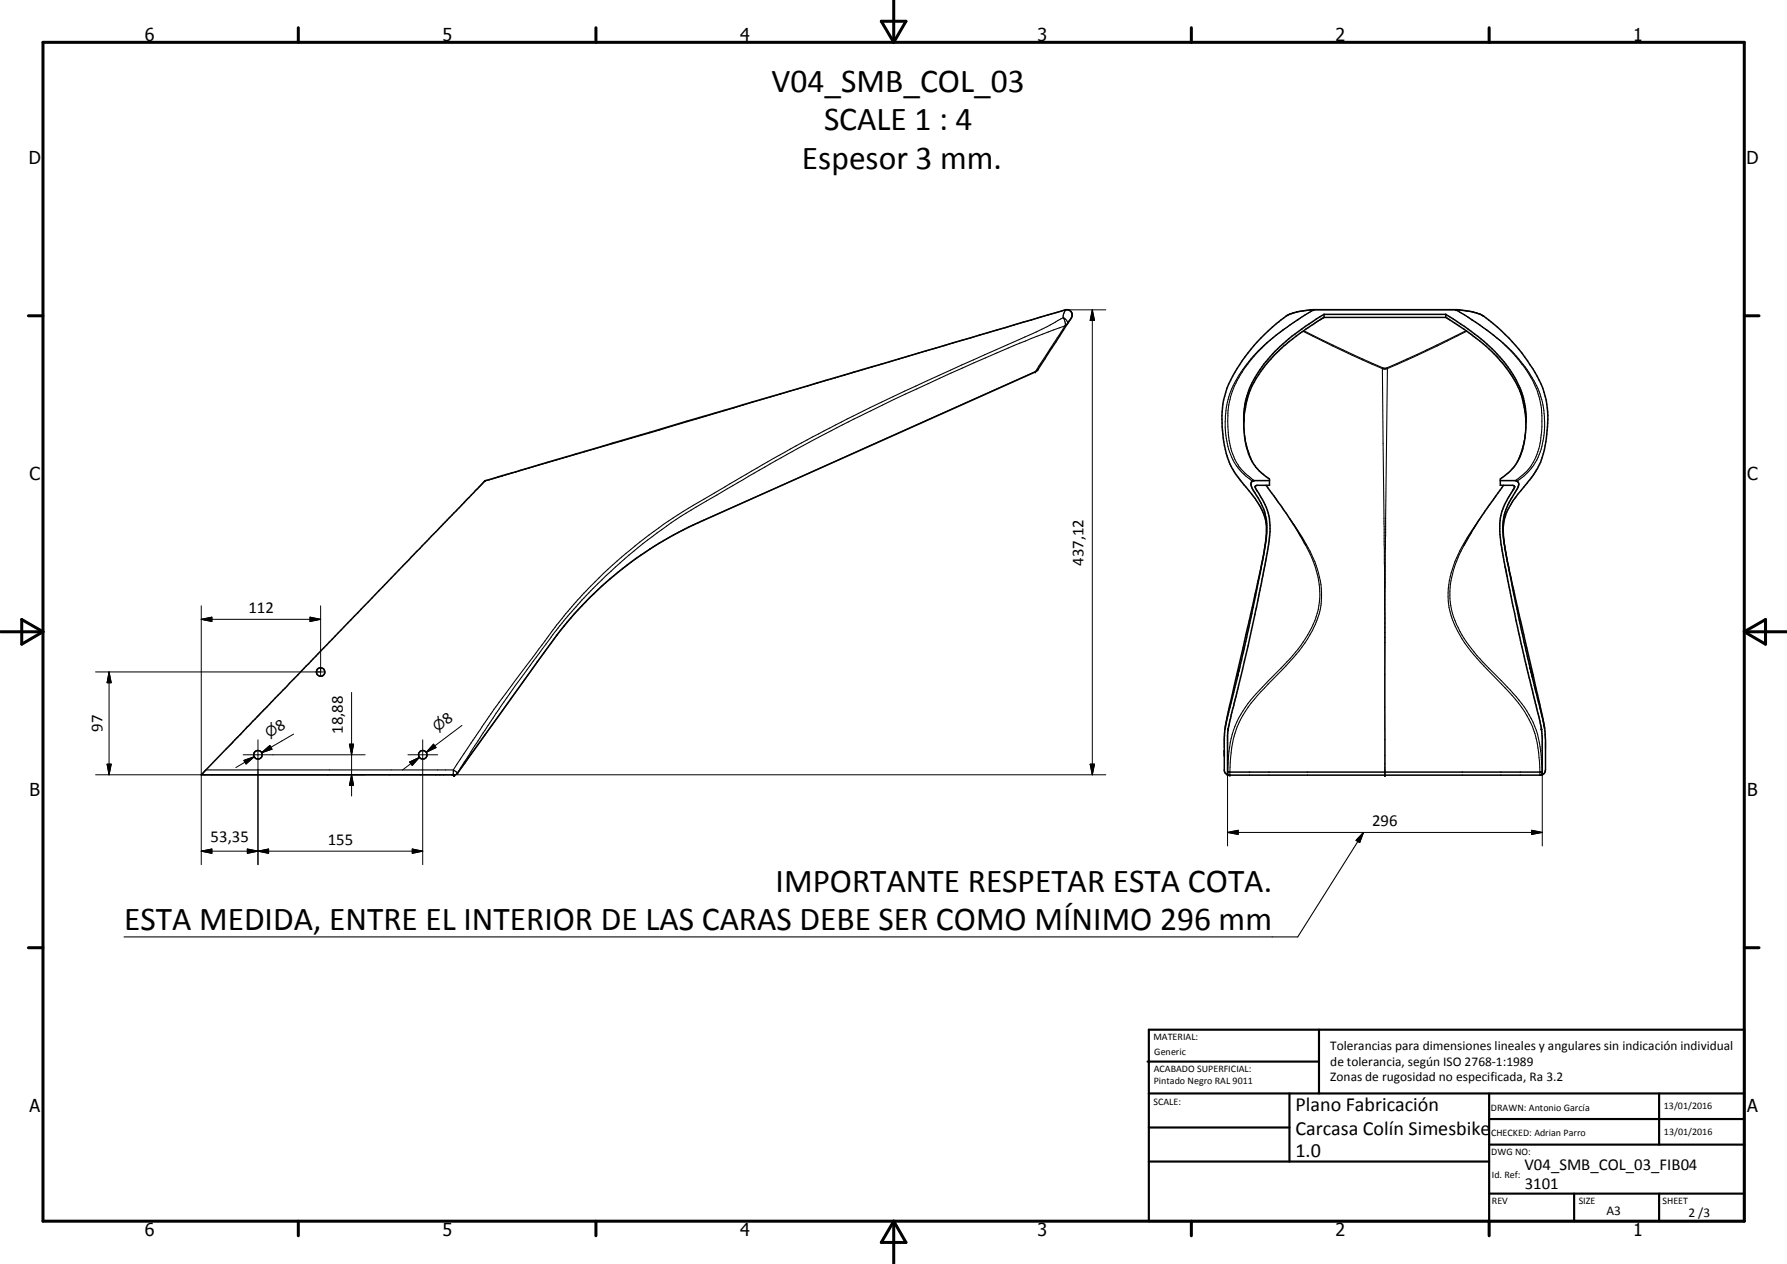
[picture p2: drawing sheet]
<svg xmlns="http://www.w3.org/2000/svg" width="420mm" height="297mm" viewBox="0 0 420 297" stroke-linecap="round" stroke-linejoin="round" font-family="sans-serif">
<g fill="#000">
<circle cx="290.9" cy="158.9" r=".18"/>
<circle cx="291.4" cy="156.9" r=".18"/>
<circle cx="359.8" cy="156.9" r=".18"/>
<circle cx="360.3" cy="158.9" r=".18"/>
<circle cx="288.8" cy="171.3" r=".18"/>
<circle cx="362.4" cy="171.3" r=".18"/>
<circle cx="106.8" cy="182.2" r=".18"/>
<circle cx="288.6" cy="182.1" r=".18"/>
<circle cx="288.7" cy="181.4" r=".18"/>
<circle cx="289.2" cy="182.2" r=".18"/>
<circle cx="325.6" cy="181.4" r=".18"/>
<circle cx="325.6" cy="182.2" r=".18"/>
<circle cx="362.5" cy="181.4" r=".18"/>
</g>
<g fill="none" stroke="#000" stroke-width=".25">
<path d="M250 74.7l-1.3 .6a116 116 0 0 1-14.4 6.9 554.7 554.7 0 0 0-48.5 23.3l-12.9 7.4a204.8 204.8 0 0 0-19.2 12l-7.6 6-4.2 3.8-4.1 4.2a142.1 142.1 0 0 0-12.6 15.7l-9 12.1-9.6 14.2M250 74.7l.4 .9v1M250 74.7a1.11 1.11 0 0 1 .8 1.7l-.4 .2M250.4 76.6a519.1 519.1 0 0 0-50.9 22.5 548.6 548.6 0 0 0-41.7 23.8 126.4 126.4 0 0 0-32.4 32.5l-8.8 12.2-9 14M250.4 76.6l-6.9 10.7M250.5 72.8h.1M250.5 72.8l-95.5 28.3-41.1 12M250.5 72.8l-.5 1.2v.7M250.5 72.8a1.26 1.26 0 0 1 1.3 .5 1.26 1.26 0 0 1 .1 1.4M306.4 77.9l11.5 5.6 7.1 3.1M306.6 77.7l11.5 5.6 7.1 3.1M308.8 72.8h.1"/>
<path d="M308.9 72.8a58.5 58.5 0 0 0-14.8 11.5 21.9 21.9 0 0 0-6 13.5 17.1 17.1 0 0 0 3.5 12.8l1.3 1.3 1.6 1.2M308.9 72.8h33.5M308.9 72.8a14.9 14.9 0 0 0-6.3 1.4l-.3 .1M308.9 72.8h.1M308.9 72.8l-1 .6a70.6 70.6 0 0 0-10.6 7.8 25.3 25.3 0 0 0-8.5 14.6 25.1 25.1 0 0 0 1.6 12.2 13 13 0 0 0 4.6 4.9M342.3 72.8h.1M342.3 72.8a62.2 62.2 0 0 1 13.5 10.3 26.3 26.3 0 0 1 5.8 9.5 23.4 23.4 0 0 1-.8 15.4 11.7 11.7 0 0 1-4.6 4.9M342.4 72.8h.1M342.4 72.8a69.3 69.3 0 0 1 9.5 6.6 29.5 29.5 0 0 1 10.8 15.1 21.7 21.7 0 0 1-1.4 13.6l-1.2 1.9a14 14 0 0 1-3.4 3.1M342.4 72.8a14.9 14.9 0 0 1 6.2 1.4l.3 .1M344.7 77.7l-11.5 5.6-7.1 3.1M344.8 77.9l-6.8 3.4-11.8 5.3"/>
<path d="M243.4 87.4h.1M243.5 87.3l-.1 .1M243.5 87.3l-78.1 35a87.2 87.2 0 0 0-36 29l-21.8 30.4M244 86.9l-.5 .4M293.8 91.9a23.4 23.4 0 0 0-1.2 9.6v.6a22.7 22.7 0 0 0 1.9 6.7M325 86.6l.4 .1 .8-.1M325 86.6l.5 46.6 .1 40.6M325.2 86.4l-.2 .2M325.2 86.4h.9M326.1 86.4l.1 .2M326.2 86.6l-.5 43.1-.1 52.5M357.3 91.8a21.1 21.1 0 0 1-.7 17"/>
<path d="M303.3 122a43 43 0 0 1 6.7 12.6 17.8 17.8 0 0 1-2.5 15.5 70.2 70.2 0 0 1-10.2 11.6 24.6 24.6 0 0 0-7.1 11.3 37.2 37.2 0 0 0-1 9.2M307 128.2a20.9 20.9 0 0 1 2.4 16.7 32.5 32.5 0 0 1-8.2 12.1l-5.8 6a22.9 22.9 0 0 0-6.7 16.5v2.6M344.2 128.2a22.6 22.6 0 0 0-3.1 14.2 25.2 25.2 0 0 0 6.8 12.4 135.1 135.1 0 0 1 9.9 10.6 22.3 22.3 0 0 1 4.7 14.1l.1 1.9M347.9 121.9l-2.9 4.4a33.9 33.9 0 0 0-3.8 8.3 17.9 17.9 0 0 0 2.5 15.5 44.7 44.7 0 0 0 6 7.3l3.3 3.4a29.2 29.2 0 0 1 7.7 11.1 34.6 34.6 0 0 1 1.4 10.3M48.4 180.9h58.2M106.6 180.9l-.1 1.2M106.6 180.9l1 .7M107.6 181.7h.1M107.6 181.7l-.8 .5M107.6 181.6l-.8 .6M320.6 195.6l-.9 2.4-.9-.5zM320.6 195.6l-15.5 24.6h-275.9"/>
<path d="M362.6 181.4h.1M362.6 181.4v.7"/>
</g>
<g fill="none" stroke="#000" stroke-width=".35">
<path d="M311.3 73.9a47.1 47.1 0 0 0-15 12.9 19.7 19.7 0 0 0-3.9 10.5v3.2a15.7 15.7 0 0 0 3.3 9.8l2.8 2.3v1.4h-2.9l-.4 .2a3.7 3.7 0 0 0 1 2.2 14.3 14.3 0 0 1 2.1 11.6l-1.7 9.1-3.2 14.7-4.5 18.9-.3 2.1v9.3M311.3 74.6h28.6M311.3 73.9h28.6M311.3 73.9v.7M311.3 74.6l-1.3 .8a59.5 59.5 0 0 0-10.5 8.1 26.3 26.3 0 0 0-6.7 11.8l-.4 2.8M339.9 73.9a50.9 50.9 0 0 1 14.2 11.7 21.9 21.9 0 0 1 2.7 22.9l-1.6 2.1-2.4 2v1.4h2.9a.5 .5 0 0 1 .4 .5 .5 .5 0 0 1-.3 .5 17 17 0 0 0-3.2 7.9l.3 5 2.5 13 3.1 14 3.9 16 .2 2.3v8.9l.7-.6 .1-.6v-7l-.2-2.7M339.9 74.6a55.4 55.4 0 0 1 13.3 10.7 23.7 23.7 0 0 1 5 8.9l.6 4M339.9 73.9v.7M297.7 114l1.3 1.9a93.6 93.6 0 0 1 8 12.3M298.5 112.9h-3.5a.88 .88 0 0 0-.9 .6 .88 .88 0 0 0 .2 .9l1.1 2.1a12.8 12.8 0 0 1 2.4 6.6l-.1 3.5-.5 3.2M352.8 112.9h3.4a.95 .95 0 0 1 .9 .6 .95 .95 0 0 1-.2 1.1 17.9 17.9 0 0 0-3.6 9l.5 5M353.5 114l-6 8.5-3.3 5.7"/>
<path d="M297 130.9l-4.5 21.6-4.2 17.3M297.3 129.5l-9.1 40.9M353.5 125.9a12.3 12.3 0 0 1 3-9.2l2.2-2.7a19.3 19.3 0 0 0 5.1-12.9 21.6 21.6 0 0 0-4.7-16.3 42.7 42.7 0 0 0-11.1-11l-.4-.1a18.3 18.3 0 0 0-5.2-.9h-33.6a12.2 12.2 0 0 0-7 2 41.3 41.3 0 0 0-13.3 16.4 27 27 0 0 0 0 15.9l.7 2 .9 1.6 2.4 3.3a19.8 19.8 0 0 1 5 8l.2 1.2a23.5 23.5 0 0 1-.4 6M353.5 126a112.3 112.3 0 0 0 2.4 12.8l6.7 29.3 .6 3.1M353.9 128.9l2 10.8 2.4 11.2 4.9 20.3M290.9 158.8v.1zM291 158.4v.3M291.4 157.1l-.3 1.1M291.4 157.1l-.5 1.7M291.4 156.9v.2M359.8 156.9l.1 .2M359.9 157.1l.2 1.1"/>
<path d="M359.9 157.1l.2 .9M360.1 158.2l.1 .3M360.2 158.4l.1 .5M288.1 171.2l-.2 2v7.9l.1 .5 .6 .5M288.1 170.9v.3M288.2 170.4l-.1 .8M288.2 170.1v.4M288.8 171.3l-.1 .2M362.4 171.3v.2M107.6 181.7l15.7-21.8a150.6 150.6 0 0 1 12.7-16.6 87.1 87.1 0 0 1 28.2-20.4l79.2-35.5 .6-.5 7.4-11.5a1.41 1.41 0 0 0 .6-1.6 1.41 1.41 0 0 0-1.3-1l-135.6 39.9a1.93 1.93 0 0 0-1.5 .8l-66.3 68.6 59.5 .1M288.6 182.1h73.9M288.7 181.4h73.9"/>
<path d="M288.7 182.1h.1M362.6 182.1h-.1"/>
<circle cx="75.4" cy="157.9" r=".99"/>
<circle cx="60.7" cy="177.4" r="1.01"/>
<circle cx="99.4" cy="177.4" r="1"/>
</g>
<g fill="none" stroke="#000" stroke-width=".71">
<path d="M10.1 9.9h400v277.1h-400zM70.1 6.5v3.4M140.1 6.5v3.4M207.2 5h5.8l-2.9 4.9zM210.1 0v9.9M280.1 6.5v3.4M350.1 6.5v3.4M6.7 74.2h3.4M410.1 74.2h3.5M.1 148.5h10M5.1 145.6l5 2.9-5 2.9zM410.1 148.5h10"/>
<path d="M410.1 148.5l5-2.9v5.8zM6.7 222.7h3.4M410.1 222.7h3.5M70.1 287v3.4M140.1 287v3.4M210.1 287v10M210.1 287l2.9 5h-5.8zM280.1 287v3.4M350.1 287v3.4"/>
</g>
<g fill="none" stroke="#000" stroke-width=".51">
<path d="M269.8 249.5h40.3M270.1 242h140v45h-140zM270.1 257h140M303.2 257v16M310.1 242v15M350.1 257v30M390.1 257v12M270.1 265h33.1M270.1 273h80M350.1 269h60M350.1 263h60M350.1 280.5h60"/>
<path d="M370.1 280.5v6.5M390.1 280.5v6.5"/>
</g>
<g fill="none" stroke="#000" stroke-width=".24">
<path d="M250.5 72.8h9.5M256.8 72.8l.5 2.5h-1zM256.8 72.8v109.3M22.5 157.9h53.9M25.6 157.9l.6 2.5h-1zM25.6 157.9v24.2M47.3 145.5l2.5-.5v1zM47.3 142.4v60.8M47.3 145.5h28.1M72.9 145l2.5 .5-2.5 .5zM75.4 142.4v16.5M25.2 179.6h1l-.6 2.5z"/>
<path d="M57.2 177.4h28.6M57.4 178.7l2.4-.9-1.9 1.7zM59.8 177.8l-4.4 2.6M60.7 173.9v29.3M61.5 176.9l1.9-1.7 .6 .9zM63.7 175.6l-2.2 1.3M69 172.5l-7.5 4.4M82.2 174.9h.9l-.4 2.5zM82.7 162.7v24.4M95.9 177.4h7M96.3 179.1l2.3-1.1-1.7 1.9zM98.6 178l-4 3"/>
<path d="M99.4 173.9v29.3M101.9 174.9l.6 .8-2.3 1.1zM102.2 175.3l-2 1.5M108.6 170.5l-8.4 6.3M256.3 179.6h1l-.5 2.5zM22.5 182.1h237.5M58.2 199.5l2.5 .5-2.5 .5zM58.2 199.5l4.9 1v-1l-4.9 1zM82.7 182.1l.4 2.5h-.9zM96.9 199.5l2.5 .5-2.5 .5zM288.6 195.6l2.5-.5v1zM288.6 195.6h74"/>
<path d="M288.6 182.1v16.7M360.1 195.1l2.5 .5-2.5 .5zM362.6 182.1v16.7M47.3 200l2.5-.5v1zM47.3 200h52.1M60.7 200l2.4-.5v1z"/>
</g>
<g fill="#000">
<path d="M256.8 72.8l.5 2.5h-1zM47.3 145.5l2.5-.5v1zM72.9 145l2.5 .5-2.5 .5zM25.2 179.6h1l-.6 2.5zM25.6 157.9l.6 2.5h-1zM57.4 178.7l2.4-.9-1.9 1.7zM61.5 176.9l1.9-1.7 .6 .9zM82.2 174.9h.9l-.4 2.5zM96.3 179.1l2.3-1.1-1.7 1.9zM101.9 174.9l.6 .8-2.3 1.1zM256.3 179.6h1l-.5 2.5zM47.3 200l2.5-.5v1z"/>
<path d="M60.7 200l2.4-.5v1zM82.7 182.1l.4 2.5h-.9zM288.6 195.6l2.5-.5v1zM320.6 195.6l-.9 2.4-.9-.5zM360.1 195.1l2.5 .5-2.5 .5zM58.2 199.5l2.5 .5-2.5 .5zM96.9 199.5l2.5 .5-2.5 .5z"/>
</g>
<g font-size="7.9">
<text x="181.4" y="21.6">V04_SMB_COL_03</text>
<text x="193.7" y="30.6">SCALE 1 : 4</text>
<text x="188.5" y="39.7">Espesor 3 mm.</text>
<text x="182.3" y="209.5">IMPORTANTE RESPETAR ESTA COTA.</text>
<text x="29.2" y="218.6">ESTA MEDIDA, ENTRE EL INTERIOR DE LAS CARAS DEBE SER COMO MÍNIMO 296 mm</text>
</g>
<g font-size="4.7">
<text x="304.6" y="261.2">Plano Fabricación</text>
<text x="304.6" y="266.6">Carcasa Colín Simesbike</text>
<text x="304.6" y="272">1.0</text>
</g>
<g font-size="4.2">
<text x="34" y="9.6">6</text>
<text x="104" y="9.6">5</text>
<text x="174" y="9.6">4</text>
<text x="244" y="9.6">3</text>
<text x="314" y="9.6">2</text>
<text x="384" y="9.6">1</text>
<text x="6.8" y="38.7">D</text>
<text x="410.6" y="38.7">D</text>
<text x="7" y="112.9">C</text>
<text x="410.8" y="112.9">C</text>
<text x="7" y="187.1">B</text>
<text x="410.8" y="187.1">B</text>
<text x="7" y="261.4">A</text>
<text x="410.8" y="261.4">A</text>
<text x="34" y="290.4">6</text>
<text x="104" y="290.4">5</text>
<text x="174" y="290.4">4</text>
<text x="244" y="290.4">3</text>
<text x="314" y="290.4">2</text>
<text x="384" y="290.4">1</text>
</g>
<g font-size="3.9">
<text x="254.8" y="133" transform="rotate(-90 254.8 133)">437,12</text>
<text x="58.4" y="144.1">112</text>
<text x="24.1" y="172" transform="rotate(-90 24.1 172)">97</text>
<text x="65.6" y="172.1" transform="rotate(-30 65.6 172.1)">8</text>
<text x="80.6" y="172.5" transform="rotate(-90 80.6 172.5)">18,88</text>
<text x="105.1" y="170.4" transform="rotate(-37 105.1 170.4)">8</text>
<text x="49.5" y="198">53,35</text>
<text x="322.6" y="194.1">296</text>
<text x="77.1" y="198.5">155</text>
<text x="358.5" y="275">V04_SMB_COL_03_FIB04</text>
<text x="358.5" y="279.4">3101</text>
</g>
<g font-size="3.3">
<text x="63.2" y="173.5" transform="rotate(-30 63.2 173.5)">⌀</text>
<text x="102.9" y="172.1" transform="rotate(-37 102.9 172.1)">⌀</text>
</g>
<g font-size="3.1">
<text x="312.7" y="246.8">Tolerancias para dimensiones lineales y angulares sin indicación individual</text>
<text x="312.7" y="250.4">de tolerancia, según ISO 2768-1:1989</text>
<text x="312.7" y="254">Zonas de rugosidad no especificada, Ra 3.2</text>
<text x="377.7" y="285.6">A3</text>
<text x="397" y="285.9">2 /3</text>
</g>
<g font-size="2.4">
<text x="271.2" y="244.4">MATERIAL:</text>
<text x="271.3" y="252">ACABADO SUPERFICIAL:</text>
<text x="271.4" y="247.9">Generic</text>
<text x="271.3" y="254.6">Pintado Negro RAL 9011</text>
<text x="271.2" y="259.7">SCALE:</text>
<text x="350.6" y="261">DRAWN: Antonio García</text>
<text x="391.2" y="260.6">13/01/2016</text>
<text x="350.6" y="267">CHECKED: Adrian Parro</text>
<text x="391.2" y="266.7">13/01/2016</text>
<text x="350.6" y="271.4">DWG NO:</text>
<text x="350.8" y="276.9">Id. Ref:</text>
<text x="350.8" y="282.8">REV</text>
<text x="371.2" y="282.9">SIZE</text>
<text x="390.9" y="282.9">SHEET</text>
</g>
</svg>
